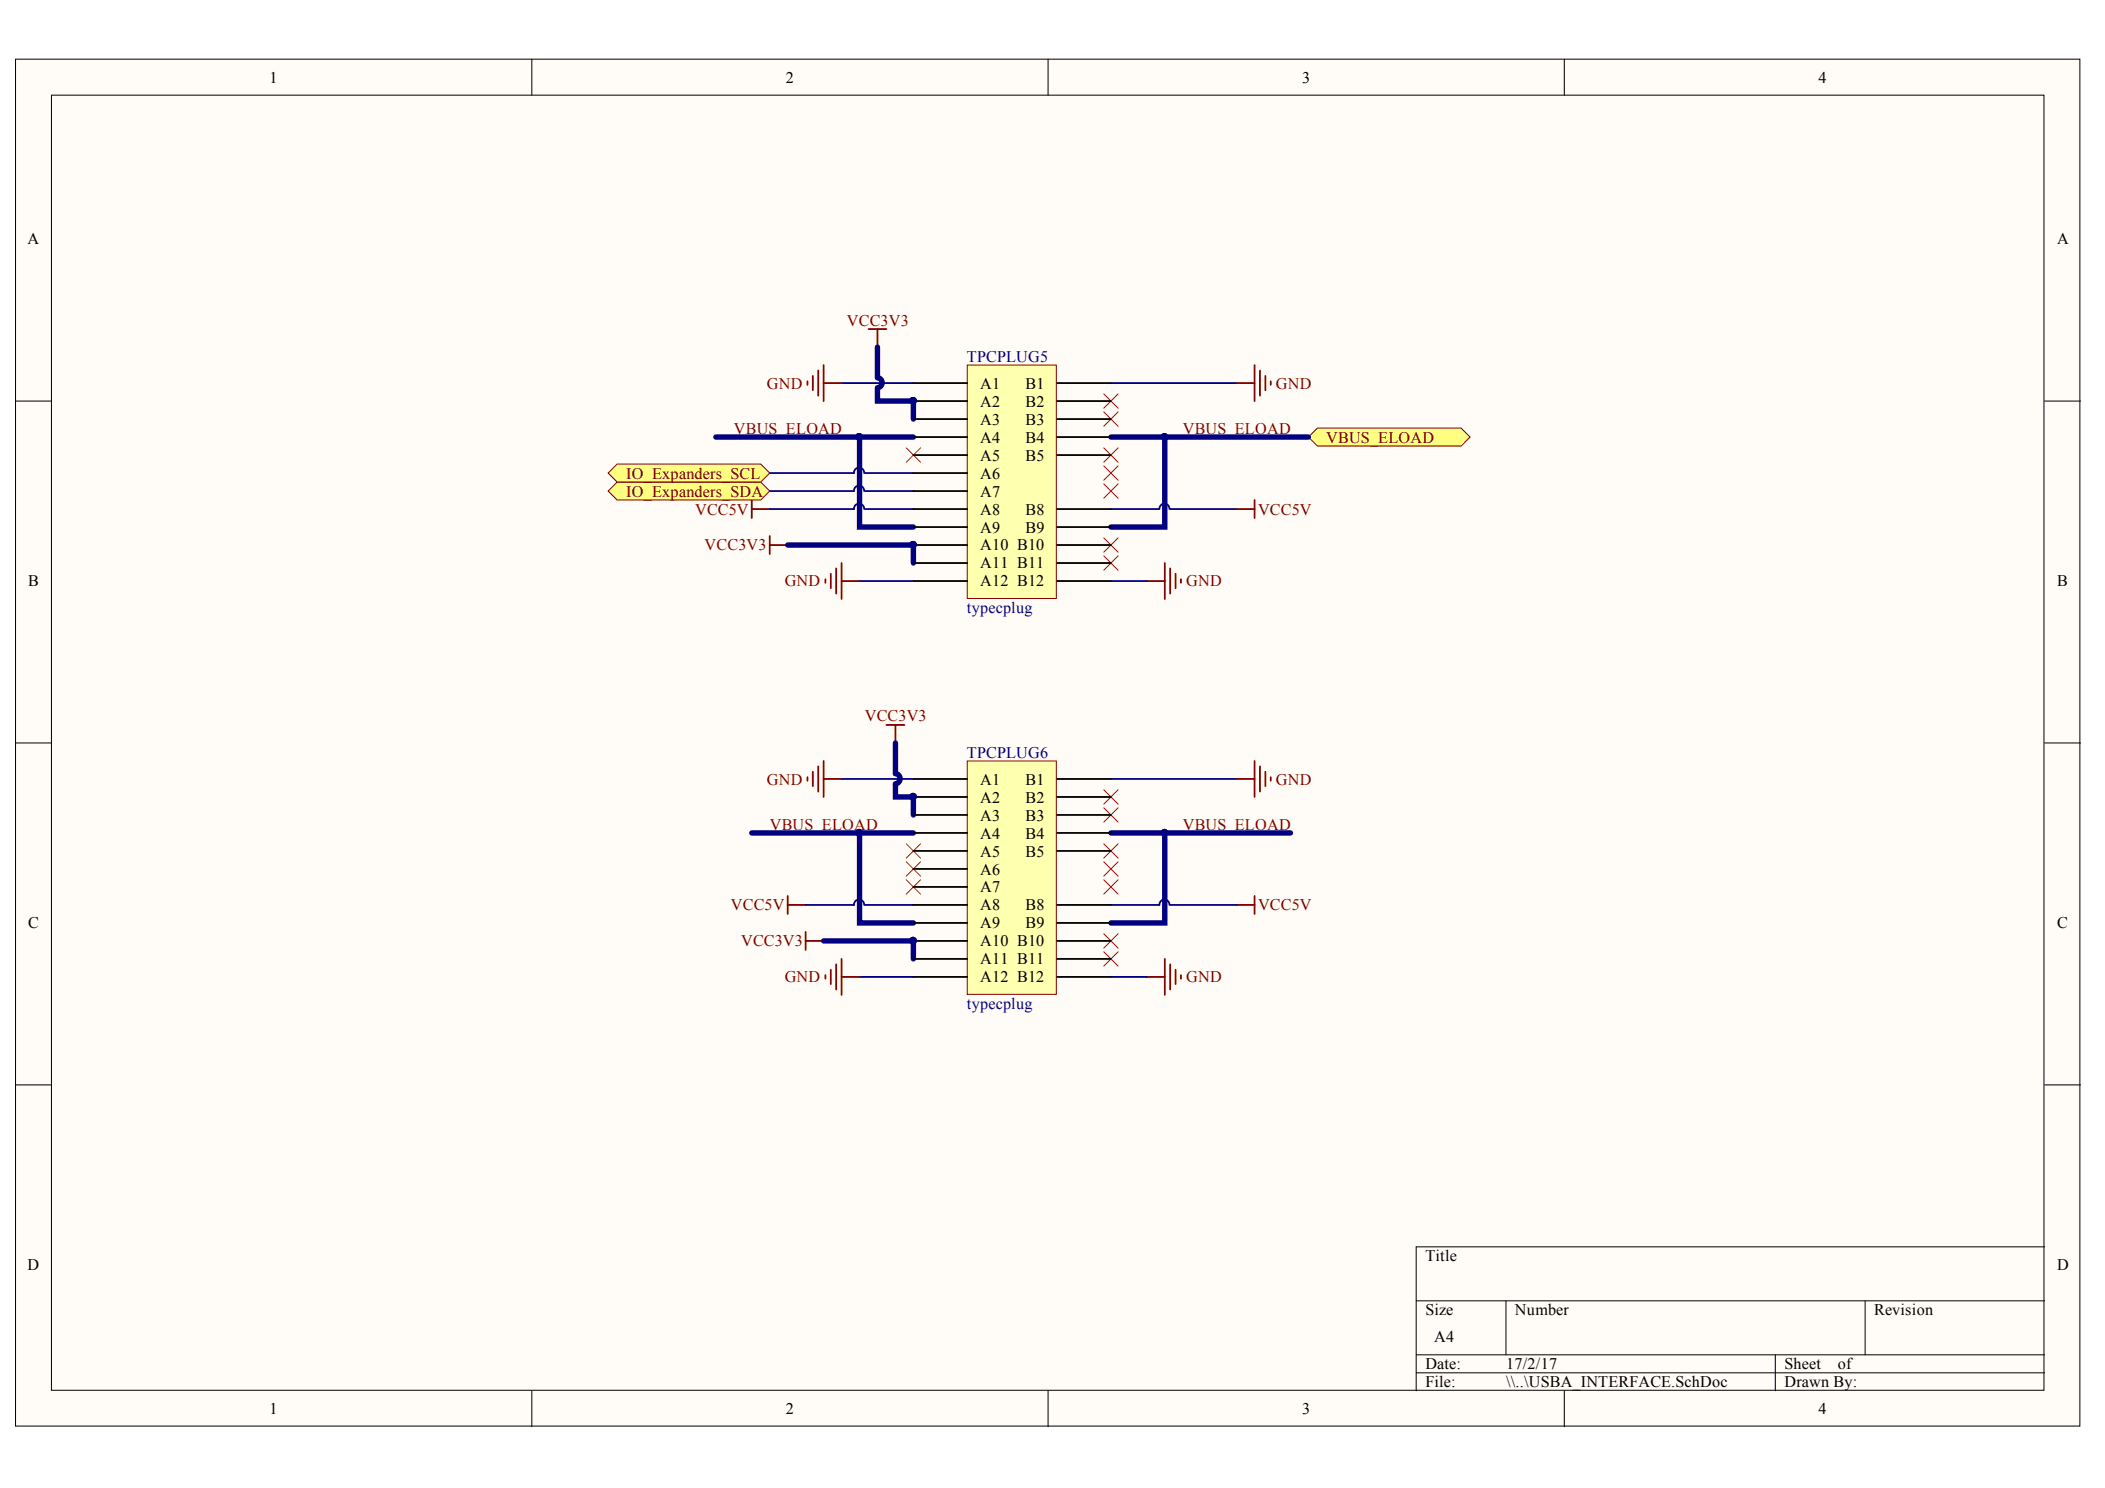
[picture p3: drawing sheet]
<svg xmlns="http://www.w3.org/2000/svg" width="297mm" height="210mm" viewBox="0 0 297 210" stroke-linecap="round" stroke-linejoin="round" font-family="sans-serif">
<g fill="#fffcf8" stroke="#000" stroke-width=".14">
<path d="M2.2 8.3h291.3v192.9h-291.3z"/>
<path d="M7.3 13.4h281.1v182.7h-281.1z"/>
</g>
<g fill="none" stroke="#000" stroke-width=".14">
<path d="M75 8.3v5.1M147.9 8.3v5.1M220.7 8.3v5.1M2.2 56.6h5.1M288.5 56.6h5.1M2.2 104.8h5.1M288.5 104.8h5.1M2.2 153h5.1M288.5 153h5.1M288.5 175.9h-88.7v20.3M75 196.2v5.1M147.9 196.2v5.1"/>
<path d="M199.8 183.5h88.7M199.8 191.1h88.7M199.8 193.7h88.7M212.5 183.5v7.6M220.7 196.2v5.1M250.5 191.1v5.1M263.2 183.5v7.6"/>
</g>
<g fill="none" stroke="#800000" stroke-width=".25">
<path d="M113.9 53.8v.5M114.7 53v2.1M115.5 52.3v3.5M116.2 54h2.6M116.2 51.5v5.1M174.5 54h2.5M177 51.5v5.1M177.8 52.3v3.5M178.6 53v2.1M179.3 53.8v.5M118.8 79.4v5.1M164.4 79.4v5.1"/>
<path d="M116.5 81.7v.5M117.2 80.9v2.1M118 80.2v3.5M118.8 82h2.5M161.8 82h2.6M165.1 80.2v3.5M165.9 80.9v2.1M166.6 81.7v.5M113.9 109.6v.5M114.7 108.9v2M115.5 108.1v3.6M116.2 107.3v5.1"/>
<path d="M116.2 109.9h2.6M174.5 109.9h2.5M177 107.3v5.1M177.8 108.1v3.6M178.6 108.9v2M179.3 109.6v.5M116.5 137.6v.5M117.2 136.8v2M118 136v3.6M118.8 135.3v5M118.8 137.8h2.5M161.8 137.8h2.6"/>
<path d="M164.4 135.3v5M165.1 136v3.6M165.9 136.8v2M166.6 137.6v.5"/>
</g>
<g fill="none" stroke="#000080" stroke-width=".25">
<path d="M118.8 54h10.1M156.8 54h17.7M108.6 66.7h11.9M108.6 69.3h11.9M121.9 66.7a.72 .72 0 0 0-.7-.7 .72 .72 0 0 0-.7 .7M121.9 69.3a.72 .72 0 0 0-.7-.8 .72 .72 0 0 0-.7 .8M122 66.7h6.9M122 69.3h6.9M121.3 82h7.6M156.8 82h5M118.8 109.9h10.1M156.8 109.9h17.7"/>
<path d="M121.3 137.8h7.6M156.8 137.8h5"/>
</g>
<path d="M121.3 61.7v12.6h7.6M164.4 61.7v12.6h-7.6M121.3 117.5v12.7h7.6M164.4 117.5v12.7h-7.6" fill="none" stroke="#000080" stroke-width=".76"/>
<g fill="#000080" stroke="#000080" stroke-width=".14">
<circle cx="164.3" cy="61.6" r=".46"/>
<circle cx="121.2" cy="61.6" r=".47"/>
<circle cx="164.3" cy="117.5" r=".46"/>
<circle cx="121.2" cy="117.5" r=".47"/>
</g>
<g fill="none" stroke="#f00" stroke-width=".14">
<path d="M127.9 63.2l2 2M129.9 63.2l-2 2M155.7 68.3l2.1 2M155.7 65.7l2.1 2M155.7 63.2l2.1 2M157.8 68.3l-2.1 2M157.8 65.7l-2.1 2M157.8 63.2l-2.1 2M127.9 119l2 2.1M129.9 119l-2 2.1M155.7 119l2.1 2.1M157.8 119l-2.1 2.1"/>
<path d="M155.7 124.1l2.1 2M155.7 121.6l2.1 2M157.8 124.1l-2.1 2M157.8 121.6l-2.1 2"/>
</g>
<path d="M185.9 60.4h20.3l1.2 1.3-1.2 1.2h-20.3l-1.3-1.2z" fill-rule="evenodd" fill="#ffff80" stroke="#800000" stroke-width=".14"/>
<g fill="none" stroke="#800000" stroke-width=".25">
<path d="M122.6 46.4h2.5M123.8 46.4v2.6M106.1 70.5v2.6M106.1 71.8h2.5M108.6 75.6v2.6M108.6 76.9h2.6M174.5 71.8h2.5M177 70.5v2.6M125.1 102.3h2.5M126.4 102.3v2.5M111.2 126.4v2.5M111.2 127.7h2.5"/>
<path d="M113.7 131.5v2.5M113.7 132.7h2.5M174.5 127.7h2.5M177 126.4v2.5"/>
</g>
<path d="M123.8 49v4.3a.71 .71 0 0 1 .7 .7 .71 .71 0 0 1-.7 .7M123.8 54.8v1.8h5.1v2.5M111.2 76.9h17.7v2.5M126.4 104.8v4.3a.72 .72 0 0 1 .6 .7 .72 .72 0 0 1-.6 .8M126.4 110.6v1.8h2.5v2.6M116.2 132.7h12.7v2.6" fill="none" stroke="#000080" stroke-width=".76"/>
<g fill="#000080" stroke="#000080" stroke-width=".14">
<circle cx="128.8" cy="56.5" r=".46"/>
<circle cx="128.8" cy="76.8" r=".46"/>
<circle cx="128.8" cy="112.4" r=".46"/>
<circle cx="128.8" cy="132.7" r=".46"/>
</g>
<path d="M108.6 71.8h11.9M121.9 71.8a.72 .72 0 0 0-.7-.8 .72 .72 0 0 0-.7 .8M122 71.8h6.9M165 71.8a.71 .71 0 0 0-.7-.8 .71 .71 0 0 0-.7 .8h-6.8M165.1 71.8h9.4M113.7 127.7h6.8M121.9 127.6a.72 .72 0 0 0-.7-.7 .72 .72 0 0 0-.7 .8M122 127.7h6.9M165 127.6a.71 .71 0 0 0-.7-.7 .71 .71 0 0 0-.7 .8h-6.8M165.1 127.7h9.4" fill="none" stroke="#000080" stroke-width=".25"/>
<g fill="none" stroke="#f00" stroke-width=".14">
<path d="M155.7 55.6l2.1 2M155.7 58.1l2.1 2M157.8 55.6l-2.1 2M157.8 58.1l-2.1 2M155.7 75.9l2.1 2M155.7 78.4l2.1 2M157.8 75.9l-2.1 2M157.8 78.4l-2.1 2M155.7 111.4l2.1 2M155.7 113.9l2.1 2.1M157.8 111.4l-2.1 2M157.8 113.9l-2.1 2.1"/>
<path d="M127.9 121.6l2 2M127.9 124.1l2 2M129.9 121.6l-2 2M129.9 124.1l-2 2M155.7 131.7l2.1 2M155.7 134.3l2.1 2M157.8 131.7l-2.1 2M157.8 134.3l-2.1 2"/>
</g>
<g fill="#ffff80" stroke="#800000" stroke-width=".14">
<path d="M87.1 68h20.3l1.2 1.3-1.2 1.2h-20.3l-1.3-1.2z" fill-rule="evenodd"/>
<path d="M87.1 65.5h20.3l1.2 1.2-1.2 1.3h-20.3l-1.3-1.3z" fill-rule="evenodd"/>
</g>
<path d="M101 61.7h27.9M156.8 61.7h27.8" fill="none" stroke="#000080" stroke-width=".76"/>
<g fill="#000080" stroke="#000080" stroke-width=".14">
<circle cx="121.2" cy="61.6" r=".47"/>
<circle cx="164.3" cy="61.6" r=".46"/>
</g>
<path d="M136.5 51.5h12.6v32.9h-12.6z" fill="#ffffb0" stroke="#800000" stroke-width=".14"/>
<g fill="none" stroke="#000" stroke-width=".25">
<path d="M128.9 54h7.6M128.9 56.6h7.6M128.9 59.1h7.6M149.2 54h7.6M149.2 56.6h7.6M149.2 59.1h7.6M128.9 61.7h7.6M128.9 64.2h7.6M128.9 66.7h7.6M128.9 69.3h7.6M128.9 71.8h7.6M128.9 74.3h7.6"/>
<path d="M128.9 76.9h7.6M128.9 79.4h7.6M149.2 61.7h7.6M149.2 64.2h7.6M149.2 71.8h7.6M149.2 74.3h7.6M149.2 76.9h7.6M149.2 79.4h7.6M128.9 82h7.6M149.2 82h7.6"/>
</g>
<g fill="#000080" stroke="#000080" stroke-width=".14">
<circle cx="128.8" cy="56.5" r=".46"/>
<circle cx="128.8" cy="76.8" r=".46"/>
<circle cx="121.2" cy="117.5" r=".47"/>
<circle cx="164.3" cy="117.5" r=".46"/>
</g>
<path d="M106.1 117.5h22.8M156.8 117.5h25.3" fill="none" stroke="#000080" stroke-width=".76"/>
<path d="M136.5 107.3h12.6v33h-12.6z" fill="#ffffb0" stroke="#800000" stroke-width=".14"/>
<g fill="none" stroke="#000" stroke-width=".25">
<path d="M128.9 109.9h7.6M128.9 112.4h7.6M128.9 115h7.6M128.9 117.5h7.6M149.2 109.9h7.6M149.2 112.4h7.6M149.2 115h7.6M149.2 117.5h7.6M128.9 120h7.6M128.9 122.6h7.6M128.9 125.1h7.6M128.9 127.7h7.6"/>
<path d="M128.9 130.2h7.6M128.9 132.7h7.6M128.9 135.3h7.6M128.9 137.8h7.6M149.2 120h7.6M149.2 127.7h7.6M149.2 130.2h7.6M149.2 132.7h7.6M149.2 135.3h7.6M149.2 137.8h7.6"/>
</g>
<g fill="#000080" stroke="#000080" stroke-width=".14">
<circle cx="128.8" cy="112.4" r=".46"/>
<circle cx="128.8" cy="132.7" r=".46"/>
</g>
<g font-size="2.3">
<text x="38" y="11.7">1</text>
<text x="110.9" y="11.7">2</text>
<text x="183.8" y="11.7">3</text>
<text x="256.6" y="11.7">4</text>
<text x="3.9" y="34.5">A</text>
<text x="290.3" y="34.5">A</text>
<text x="138.3" y="54.8">A1</text>
<text x="138.3" y="57.4">A2</text>
<text x="138.3" y="59.9">A3</text>
<text x="144.7" y="54.8">B1</text>
<text x="144.7" y="57.4">B2</text>
<text x="144.7" y="59.9">B3</text>
<text x="138.3" y="62.4">A4</text>
<text x="138.3" y="65">A5</text>
<text x="144.7" y="62.4">B4</text>
<text x="144.7" y="65">B5</text>
<text x="138.3" y="67.5">A6</text>
<text x="138.3" y="70">A7</text>
<text x="138.3" y="72.6">A8</text>
<text x="138.3" y="75.1">A9</text>
<text x="138.3" y="77.7">A10 B10</text>
<text x="144.7" y="72.6">B8</text>
<text x="144.7" y="75.1">B9</text>
<text x="4" y="82.7">B</text>
<text x="138.3" y="80.2">A11 B11</text>
<text x="138.3" y="82.7">A12 B12</text>
<text x="290.3" y="82.7">B</text>
<text x="138.3" y="110.7">A1</text>
<text x="138.3" y="113.2">A2</text>
<text x="144.7" y="110.7">B1</text>
<text x="144.7" y="113.2">B2</text>
<text x="138.3" y="115.8">A3</text>
<text x="138.3" y="118.3">A4</text>
<text x="144.7" y="115.8">B3</text>
<text x="144.7" y="118.3">B4</text>
<text x="138.3" y="120.8">A5</text>
<text x="138.3" y="123.4">A6</text>
<text x="138.3" y="125.9">A7</text>
<text x="144.7" y="120.8">B5</text>
<text x="4" y="131">C</text>
<text x="138.3" y="128.4">A8</text>
<text x="138.3" y="131">A9</text>
<text x="144.7" y="128.4">B8</text>
<text x="144.7" y="131">B9</text>
<text x="290.3" y="131">C</text>
<text x="138.3" y="133.5">A10 B10</text>
<text x="138.3" y="136">A11 B11</text>
<text x="138.3" y="138.6">A12 B12</text>
<text x="3.9" y="179.2">D</text>
<text x="201.1" y="177.9">Title</text>
<text x="290.3" y="179.2">D</text>
<text x="201.1" y="185.6">Size</text>
<text x="213.8" y="185.6">Number</text>
<text x="264.5" y="185.6">Revision</text>
<text x="202.4" y="189.4">A4</text>
<text x="201.1" y="193.2">Date:</text>
<text x="201.1" y="195.7">File:</text>
<text x="212.5" y="193.2">17/2/17</text>
<text x="212.5" y="195.7">\\..\USBA_INTERFACE.SchDoc</text>
<text x="251.8" y="193.2">Sheet</text>
<text x="251.8" y="195.7">Drawn By:</text>
<text x="259.4" y="193.2">of</text>
<text x="38" y="199.5">1</text>
<text x="110.9" y="199.5">2</text>
<text x="183.8" y="199.5">3</text>
<text x="256.6" y="199.5">4</text>
</g>
<g font-size="2.3" fill="#800000">
<text x="119.5" y="46">VCC3V3</text>
<text x="108.2" y="54.8">GND</text>
<text x="180" y="54.8">GND</text>
<text x="103.6" y="61.2">VBUS_ELOAD</text>
<text x="166.9" y="61.2">VBUS_ELOAD</text>
<text x="187.1" y="62.4">VBUS_ELOAD</text>
<text x="88.4" y="70">IO_Expanders_SDA</text>
<text x="88.4" y="67.5">IO_Expanders_SCL</text>
<text x="98.1" y="72.6">VCC5V</text>
<text x="99.4" y="77.7">VCC3V3</text>
<text x="177.5" y="72.6">VCC5V</text>
<text x="110.7" y="82.7">GND</text>
<text x="167.4" y="82.7">GND</text>
<text x="122" y="101.7">VCC3V3</text>
<text x="108.2" y="110.7">GND</text>
<text x="180" y="110.7">GND</text>
<text x="108.6" y="117">VBUS_ELOAD</text>
<text x="166.9" y="117">VBUS_ELOAD</text>
<text x="103.1" y="128.4">VCC5V</text>
<text x="177.5" y="128.4">VCC5V</text>
<text x="104.6" y="133.5">VCC3V3</text>
<text x="110.7" y="138.6">GND</text>
<text x="167.4" y="138.6">GND</text>
</g>
<g font-size="2.3" fill="#000080">
<text x="136.4" y="51">TPCPLUG5</text>
<text x="136.4" y="86.5">typecplug</text>
<text x="136.4" y="106.9">TPCPLUG6</text>
<text x="136.4" y="142.4">typecplug</text>
</g>
</svg>
